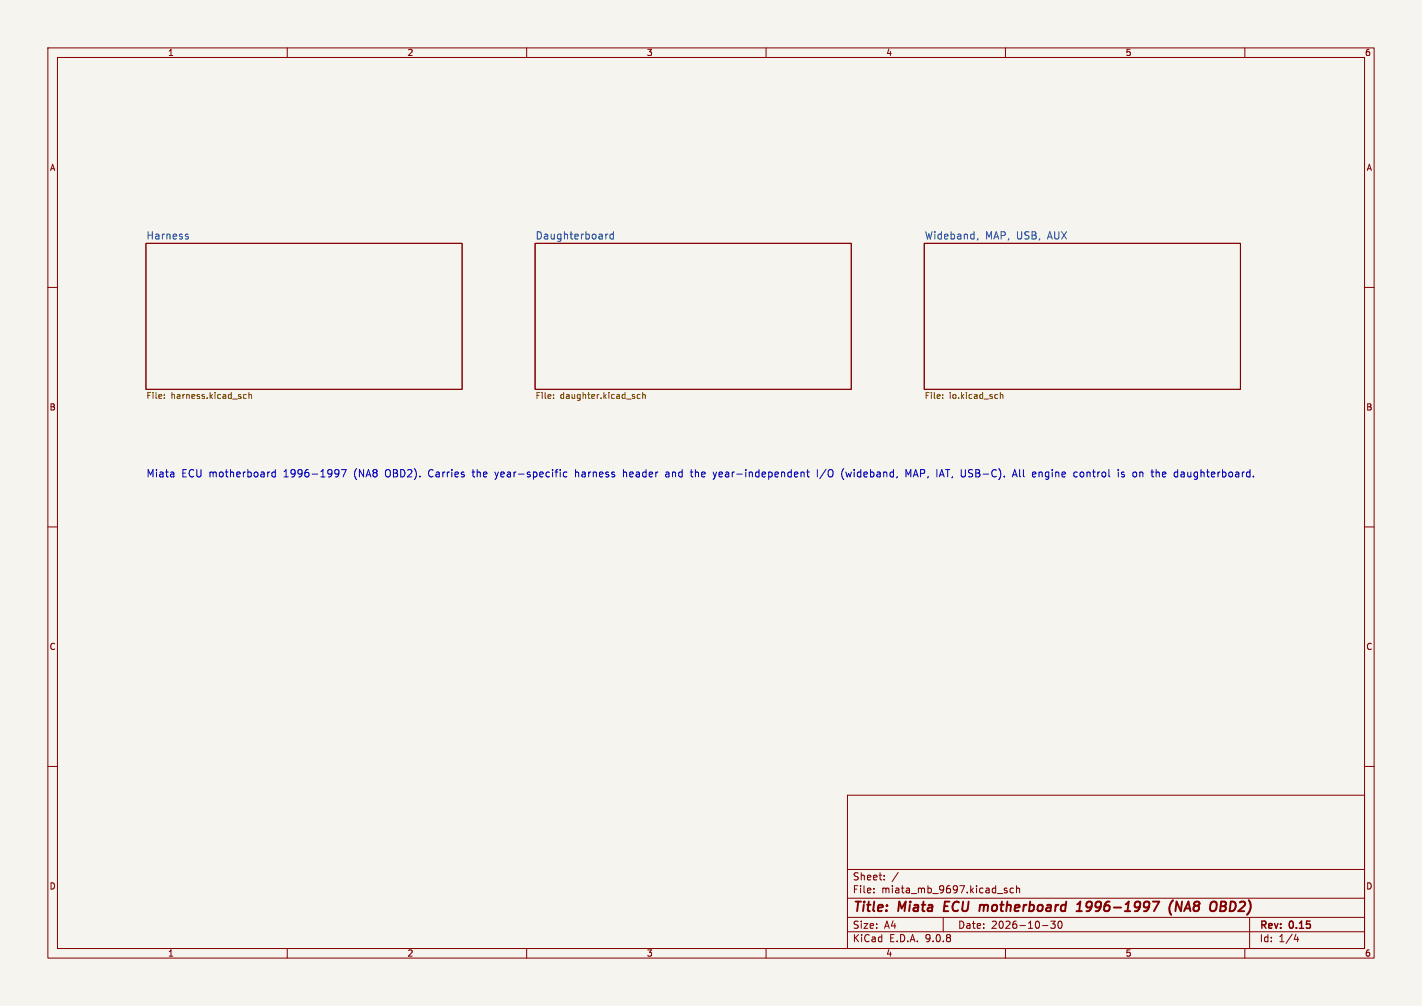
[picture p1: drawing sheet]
<svg xmlns="http://www.w3.org/2000/svg" width="297mm" height="210mm" viewBox="0 0 297 210" stroke-linecap="round" stroke-linejoin="round" font-family="sans-serif">
<path d="M0 0h297v210h-297z" fill="#f5f4ef" stroke="#f5f4ef" stroke-width=".21"/>
<g fill="none" stroke="#840000" stroke-width=".21">
<path d="M10 10h277v190h-277zM12 12h273v186h-273zM60 10v2M110 10v2M160 10v2M210 10v2M260 10v2M30.5 50.8h66v30.5h-66zM111.8 50.8h66v30.5h-66zM193 50.8h66.1v30.5h-66.1zM10 60h2M285 60h2"/>
<path d="M10 110h2M285 110h2M10 160h2M177 166h108v32h-108zM285 160h2M60 198v2M110 198v2M160 198v2M177 194.5h108M177 191.5h108M177 187.5h108M177 181.5h108"/>
<path d="M182.5 186.3v.1M182.5 185.5v.1M184.7 183.6v.1M184.7 182.8v.1M187.6 182.1l-1.3 2M197 191.5v3M210 198v2M210.3 185.5l-.3-.1-.3 .2 .1 .2 .5 .2v.3h-.6M211.7 185.5l-.5-.1-.2 .3 .1 .6h.6M212.3 185.5l.2-.1 .4 .1 .1 .9M212.3 184.9v1.5M217.7 193.2h1.2"/>
<path d="M219.5 192.3h.9l-.5 .6 .4 .1v.7l-.2 .1-.6-.1M221.1 192.4l.2-.1a.8 .8 0 0 1 .5 .7 .8 .8 0 0 1-.5 .8l-.2-.1-.1-.5zM260 198v2M261 191.5v6.5M270.7 195l-.4 1.1h.9M271 195.6v1"/>
</g>
<path d="M197.4 188.2l-.3 2h1M205 188.9l.5 .1M205.5 189.2l-.1 1M224.8 190.2h1.2M225 188.8l.6-.6-.2 2M226.9 188.6v.7M240.8 188.2h1.3l-1.1 2M245 187.9a2.35 2.35 0 0 0-.4 3.1M246.9 188.2l-.3 2-.9-2-.2 2M255 189.2h.6M255.1 188.2h.6l.3 .2 .1 .4-.5 .4 .3 .1a.58 .58 0 0 1-.3 .9h-.8z" fill="none" stroke="#840000" stroke-width=".4"/>
<path d="M38.9 49.4l.4 .1 .1 .2-.3 .2h-.2M38.9 48.9l.4 .1M127 48.9l-.5 .3M128.1 49l-.4-.1-.3 .3 .1 .6h.6M128.1 48.4v1.5M204.2 49.8l-.1 .3" fill="none" stroke="#006464" stroke-width=".21"/>
<g fill="none" stroke="#725600" stroke-width=".21">
<path d="M34.3 83.1v.1M34.3 82.4v.1M50.8 83l.3 .2 .3-.1M51.4 82.4l-.3-.1-.3 .3M52 82.5l.5-.1v.8M52 81.9v1.3M115.6 83.1v.1M115.6 82.4v.1M133.7 82.4l-.4-.1-.2 .3 .1 .5h.5M134.2 82.5l.5-.1 .1 .8M134.2 81.9v1.3M196.9 83.1v.1"/>
<path d="M196.9 82.4v.1M208.9 82.5l.5-.1 .1 .8M208.9 81.9v1.3"/>
</g>
<g fill="none" stroke="#0000c2" stroke-width=".21">
<path d="M57.5 98v1.6M57.5 98.6l-.4-.1-.3 .3 .1 .7h.6M70.2 98l.5 .2a1.01 1.01 0 0 1-.4 1.4h-.2M70.8 98.7l-.2 .2-.4 .1M71.3 98h1l-.6 1.6M98.6 98.5h.6M103.4 98.5l.3 1.1M103.6 99.9l-.2 .2M117 98v.2M117 98.5v1.1M118.4 98.6l-.4-.1-.3 .3 .1 .7h.6M120.2 98v1.6"/>
<path d="M120.6 98.5l-.4 .2M130.2 98v1.6M130.8 98.6l-.4-.1-.2 .2M139.1 98.6h.6M139.7 98.9l-.5 .1-.2 .2 .2 .4 .5-.1M144.2 98.5h.5M144.4 99.5l.3 .1M149.7 98.5l-.4 1.1M167.7 98.5l.3 .3v.8M168.5 98.5h.5M168.7 98v1.3l.3 .3M170.7 98v1.6"/>
<path d="M172.5 98l-1.3 1.9M175.9 99.5l.3 .6M176.2 97.8l-.3 .7M176.7 98.5l.3 1.1 .2-.8M189.2 99.6v-1.6l.5 1.1 .5-1.1v1.6M211.4 99.6l.5-1.6 .5 1.6M211.6 99.1h.7M213 98v1.3l.2 .3M217 98.7l.5-.2 .2 .3M225.7 98.6l.4-.1 .3 .3v.5l-.3 .3-.4-.1-.1-.2zM234.8 98.6l-.4-.1-.2 .3 .1 .2 .5 .1v.4h-.6M238.6 98.6l.1 1"/>
<path d="M243.3 98.5h-.3l-.2 .3 .1 .7 .4 .1M243.5 98.9l-.7 .1"/>
</g>
<g font-size="2.8" fill="#840000">
<text x="178" y="190.9">Title:</text>
<text x="187.7" y="190.9">Miata</text>
<text x="198" y="190.9">ECU</text>
<text x="206.2" y="190.9">motherboard</text>
<text x="227.4" y="190.9">1996-1997</text>
<text x="247.4" y="190.9">(NA8</text>
<text x="256.8" y="190.9">OBD2)</text>
</g>
<g font-size="2.1" fill="#006464">
<text x="30.5" y="50.1">Harness</text>
<text x="111.8" y="50.1">Daughterboard</text>
<text x="193" y="50.1">Wideband,</text>
<text x="205.7" y="50.1">MAP, USB,</text>
<text x="219" y="50.1">AUX</text>
</g>
<g font-size="2.1" fill="#0000c2">
<text x="30.5" y="99.8">Miata</text>
<text x="37.9" y="99.8">ECU motherboard</text>
<text x="59.4" y="99.8">1996-1997</text>
<text x="74.2" y="99.8">(NA8</text>
<text x="80.9" y="99.8">OBD2).</text>
<text x="90" y="99.8">Carries</text>
<text x="99.4" y="99.8">the</text>
<text x="104.3" y="99.8">year-specific</text>
<text x="121.1" y="99.8">harness</text>
<text x="131.3" y="99.8">header</text>
<text x="140.3" y="99.8">and</text>
<text x="145.7" y="99.8">the</text>
<text x="150.6" y="99.8">year-independent</text>
<text x="172.4" y="99.8">I/O</text>
<text x="177.6" y="99.8">(wideband,</text>
<text x="191.2" y="99.8">MAP, IAT, USB-C).</text>
<text x="214.1" y="99.8">All</text>
<text x="218.3" y="99.8">engine</text>
<text x="227.1" y="99.8">control</text>
<text x="236.5" y="99.8">is</text>
<text x="239.7" y="99.8">on</text>
<text x="243.8" y="99.8">the</text>
<text x="248.7" y="99.8">daughterboard.</text>
</g>
<g font-size="2.1" fill="#840000">
<text x="178" y="184">Sheet:</text>
<text x="178" y="186.7">File:</text>
<text x="184.1" y="186.7">miata_mb_9697.kicad_sch</text>
<text x="178" y="196.9">KiCad</text>
<text x="178" y="194.1">Size:</text>
<text x="184.7" y="194.1">A4</text>
<text x="185.7" y="196.9">E.D.A.</text>
<text x="193.3" y="196.9">9.0.8</text>
<text x="200" y="194.1">Date:</text>
<text x="207" y="194.1">2026-10-30</text>
<text x="263" y="194.3">Rev:</text>
<text x="263" y="196.9">Id:</text>
<text x="267.1" y="196.9">1/4</text>
<text x="269.4" y="194.3">0.15</text>
</g>
<g font-size="1.8" fill="#840000">
<text x="35" y="11.9">1</text>
<text x="85" y="11.9">2</text>
<text x="135" y="11.9">3</text>
<text x="185" y="11.9">4</text>
<text x="235" y="11.9">5</text>
<text x="285" y="11.9">6</text>
<text x="10.3" y="35.9">A</text>
<text x="285.3" y="35.9">A</text>
<text x="10.3" y="85.9">B</text>
<text x="285.3" y="85.9">B</text>
<text x="10.3" y="135.9">C</text>
<text x="285.3" y="135.9">C</text>
<text x="10.3" y="185.9">D</text>
<text x="285.3" y="185.9">D</text>
<text x="35" y="199.9">1</text>
<text x="85" y="199.9">2</text>
<text x="135" y="199.9">3</text>
<text x="185" y="199.9">4</text>
<text x="235" y="199.9">5</text>
<text x="285" y="199.9">6</text>
</g>
<g font-size="1.8" fill="#725600">
<text x="30.5" y="83.6">File:</text>
<text x="35.7" y="83.6">harness.kicad_sch</text>
<text x="111.8" y="83.6">File:</text>
<text x="117" y="83.6">daughter.kicad_sch</text>
<text x="193" y="83.6">File:</text>
<text x="198.3" y="83.6">io.kicad_sch</text>
</g>
</svg>
